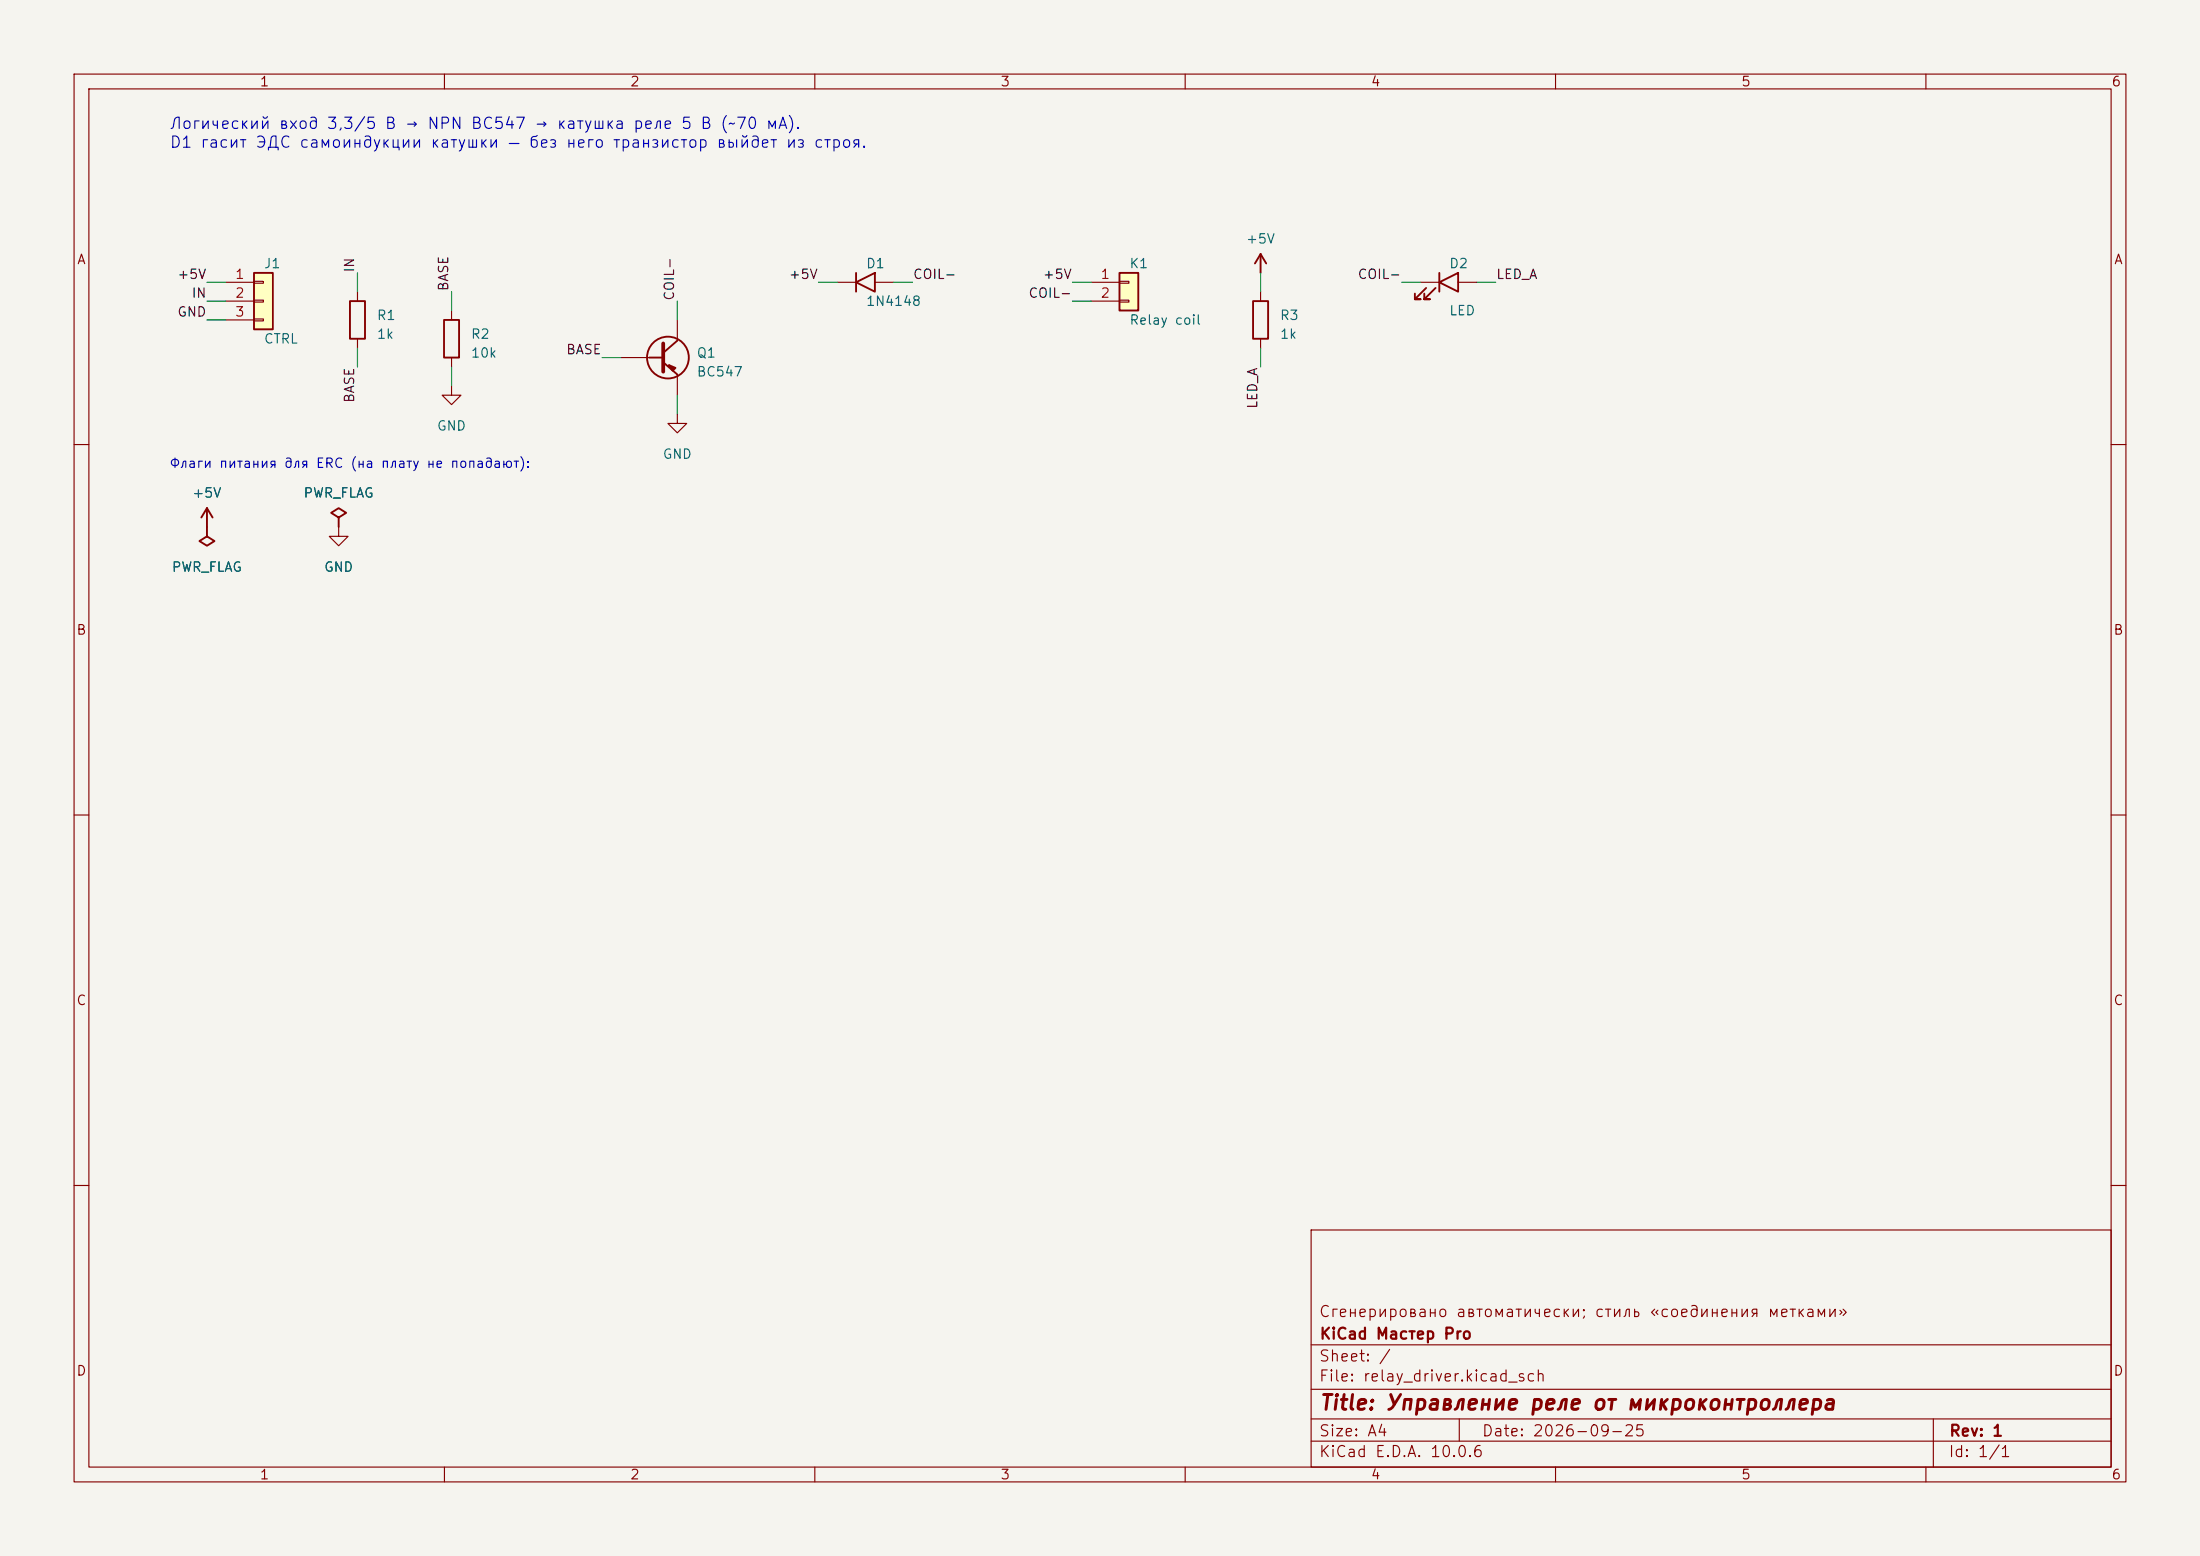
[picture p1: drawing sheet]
(kicad_sch (version 20231120) (generator "eeschema") (generator_version "8.0")
 (paper "A4")
 (title_block (title "Управление реле от микроконтроллера") (date "2026-09-25") (rev "1") (company "KiCad Мастер Pro") (comment 1 "Сгенерировано автоматически; стиль «соединения метками»"))
 (lib_symbols (symbol "KiCadMaster:Conn_01x03" (pin_numbers) (pin_names (offset 0) hide) (exclude_from_sim no) (in_bom yes) (on_board yes) (property "Reference" "J" (at 0 5.08 0) (effects (font (size 1.27 1.27)))) (property "Value" "Conn_01x03" (at 0 -5.08 0) (effects (font (size 1.27 1.27)))) (property "Footprint" "" (at 0 0 0) (effects (font (size 1.27 1.27)) hide)) (property "Datasheet" "~" (at 0 0 0) (effects (font (size 1.27 1.27)) hide)) (property "Description" "Разъём" (at 0 0 0) (effects (font (size 1.27 1.27)) hide)) (symbol "Conn_01x03_0_1" (rectangle (start -1.27 3.81) (end 1.27 -3.81) (stroke (width 0.254) (type default)) (fill (type background))) (rectangle (start -1.27 2.667) (end 0 2.413) (stroke (width 0.1524) (type default)) (fill (type none))) (rectangle (start -1.27 0.127) (end 0 -0.127) (stroke (width 0.1524) (type default)) (fill (type none))) (rectangle (start -1.27 -2.413) (end 0 -2.667) (stroke (width 0.1524) (type default)) (fill (type none)))) (symbol "Conn_01x03_1_1" (pin passive line (at -5.08 2.54 0) (length 3.81) (name "Pin_1" (effects (font (size 1.27 1.27)))) (number "1" (effects (font (size 1.27 1.27))))) (pin passive line (at -5.08 0 0) (length 3.81) (name "Pin_2" (effects (font (size 1.27 1.27)))) (number "2" (effects (font (size 1.27 1.27))))) (pin passive line (at -5.08 -2.54 0) (length 3.81) (name "Pin_3" (effects (font (size 1.27 1.27)))) (number "3" (effects (font (size 1.27 1.27))))))) (symbol "KiCadMaster:R" (pin_numbers hide) (pin_names (offset 0) hide) (exclude_from_sim no) (in_bom yes) (on_board yes) (property "Reference" "R" (at 2.54 0.635 0) (effects (font (size 1.27 1.27)))) (property "Value" "R" (at 2.54 -1.905 0) (effects (font (size 1.27 1.27)))) (property "Footprint" "" (at 0 0 0) (effects (font (size 1.27 1.27)) hide)) (property "Datasheet" "~" (at 0 0 0) (effects (font (size 1.27 1.27)) hide)) (property "Description" "Резистор" (at 0 0 0) (effects (font (size 1.27 1.27)) hide)) (symbol "R_0_1" (rectangle (start -1.016 -2.54) (end 1.016 2.54) (stroke (width 0.254) (type default)) (fill (type none)))) (symbol "R_1_1" (pin passive line (at 0 3.81 270) (length 1.27) (name "~" (effects (font (size 1.27 1.27)))) (number "1" (effects (font (size 1.27 1.27))))) (pin passive line (at 0 -3.81 90) (length 1.27) (name "~" (effects (font (size 1.27 1.27)))) (number "2" (effects (font (size 1.27 1.27))))))) (symbol "KiCadMaster:Q_NPN_CBE" (pin_numbers hide) (pin_names (offset 0) hide) (exclude_from_sim no) (in_bom yes) (on_board yes) (property "Reference" "Q" (at 5.08 0.635 0) (effects (font (size 1.27 1.27)))) (property "Value" "Q_NPN_CBE" (at 5.08 -1.905 0) (effects (font (size 1.27 1.27)))) (property "Footprint" "" (at 0 0 0) (effects (font (size 1.27 1.27)) hide)) (property "Datasheet" "~" (at 0 0 0) (effects (font (size 1.27 1.27)) hide)) (property "Description" "NPN-транзистор (1=C, 2=B, 3=E), напр. BC547" (at 0 0 0) (effects (font (size 1.27 1.27)) hide)) (symbol "Q_NPN_CBE_0_1" (circle (center 1.27 0) (radius 2.8194) (stroke (width 0.254) (type default)) (fill (type none))) (polyline (pts (xy 0.635 1.905) (xy 0.635 -1.905)) (stroke (width 0.508) (type default)) (fill (type none))) (polyline (pts (xy -1.27 0) (xy 0.635 0)) (stroke (width 0.254) (type default)) (fill (type none))) (polyline (pts (xy 0.635 0.635) (xy 2.54 2.286)) (stroke (width 0.254) (type default)) (fill (type none))) (polyline (pts (xy 0.635 -0.635) (xy 2.54 -2.286)) (stroke (width 0.254) (type default)) (fill (type none))) (polyline (pts (xy 1.905 -1.778) (xy 2.286 -1.397) (xy 1.397 -1.016) (xy 1.905 -1.778)) (stroke (width 0.254) (type default)) (fill (type outline)))) (symbol "Q_NPN_CBE_1_1" (pin passive line (at 2.54 5.08 270) (length 2.794) (name "C" (effects (font (size 1.27 1.27)))) (number "1" (effects (font (size 1.27 1.27))))) (pin passive line (at -5.08 0 0) (length 3.81) (name "B" (effects (font (size 1.27 1.27)))) (number "2" (effects (font (size 1.27 1.27))))) (pin passive line (at 2.54 -5.08 90) (length 2.794) (name "E" (effects (font (size 1.27 1.27)))) (number "3" (effects (font (size 1.27 1.27))))))) (symbol "KiCadMaster:D" (pin_numbers hide) (pin_names (offset 0) hide) (exclude_from_sim no) (in_bom yes) (on_board yes) (property "Reference" "D" (at 0 2.54 0) (effects (font (size 1.27 1.27)))) (property "Value" "D" (at 0 -2.54 0) (effects (font (size 1.27 1.27)))) (property "Footprint" "" (at 0 0 0) (effects (font (size 1.27 1.27)) hide)) (property "Datasheet" "~" (at 0 0 0) (effects (font (size 1.27 1.27)) hide)) (property "Description" "Диод" (at 0 0 0) (effects (font (size 1.27 1.27)) hide)) (symbol "D_0_1" (polyline (pts (xy 1.27 1.27) (xy 1.27 -1.27) (xy -1.27 0) (xy 1.27 1.27)) (stroke (width 0.254) (type default)) (fill (type none))) (polyline (pts (xy -1.27 1.27) (xy -1.27 -1.27)) (stroke (width 0.254) (type default)) (fill (type none)))) (symbol "D_1_1" (pin passive line (at -3.81 0 0) (length 2.54) (name "K" (effects (font (size 1.27 1.27)))) (number "1" (effects (font (size 1.27 1.27))))) (pin passive line (at 3.81 0 180) (length 2.54) (name "A" (effects (font (size 1.27 1.27)))) (number "2" (effects (font (size 1.27 1.27))))))) (symbol "KiCadMaster:Conn_01x02" (pin_numbers) (pin_names (offset 0) hide) (exclude_from_sim no) (in_bom yes) (on_board yes) (property "Reference" "J" (at 0 5.08 0) (effects (font (size 1.27 1.27)))) (property "Value" "Conn_01x02" (at 0 -2.54 0) (effects (font (size 1.27 1.27)))) (property "Footprint" "" (at 0 0 0) (effects (font (size 1.27 1.27)) hide)) (property "Datasheet" "~" (at 0 0 0) (effects (font (size 1.27 1.27)) hide)) (property "Description" "Разъём" (at 0 0 0) (effects (font (size 1.27 1.27)) hide)) (symbol "Conn_01x02_0_1" (rectangle (start -1.27 3.81) (end 1.27 -1.27) (stroke (width 0.254) (type default)) (fill (type background))) (rectangle (start -1.27 2.667) (end 0 2.413) (stroke (width 0.1524) (type default)) (fill (type none))) (rectangle (start -1.27 0.127) (end 0 -0.127) (stroke (width 0.1524) (type default)) (fill (type none)))) (symbol "Conn_01x02_1_1" (pin passive line (at -5.08 2.54 0) (length 3.81) (name "Pin_1" (effects (font (size 1.27 1.27)))) (number "1" (effects (font (size 1.27 1.27))))) (pin passive line (at -5.08 0 0) (length 3.81) (name "Pin_2" (effects (font (size 1.27 1.27)))) (number "2" (effects (font (size 1.27 1.27))))))) (symbol "KiCadMaster:LED" (pin_numbers hide) (pin_names (offset 0) hide) (exclude_from_sim no) (in_bom yes) (on_board yes) (property "Reference" "D" (at 0 2.54 0) (effects (font (size 1.27 1.27)))) (property "Value" "LED" (at 0 -3.81 0) (effects (font (size 1.27 1.27)))) (property "Footprint" "" (at 0 0 0) (effects (font (size 1.27 1.27)) hide)) (property "Datasheet" "~" (at 0 0 0) (effects (font (size 1.27 1.27)) hide)) (property "Description" "Светодиод" (at 0 0 0) (effects (font (size 1.27 1.27)) hide)) (symbol "LED_0_1" (polyline (pts (xy 1.27 1.27) (xy 1.27 -1.27) (xy -1.27 0) (xy 1.27 1.27)) (stroke (width 0.254) (type default)) (fill (type none))) (polyline (pts (xy -1.27 1.27) (xy -1.27 -1.27)) (stroke (width 0.254) (type default)) (fill (type none))) (polyline (pts (xy -3.048 -0.762) (xy -4.572 -2.286) (xy -3.81 -2.286) (xy -4.572 -2.286) (xy -4.572 -1.524)) (stroke (width 0.254) (type default)) (fill (type none))) (polyline (pts (xy -1.778 -0.762) (xy -3.302 -2.286) (xy -2.54 -2.286) (xy -3.302 -2.286) (xy -3.302 -1.524)) (stroke (width 0.254) (type default)) (fill (type none)))) (symbol "LED_1_1" (pin passive line (at -3.81 0 0) (length 2.54) (name "K" (effects (font (size 1.27 1.27)))) (number "1" (effects (font (size 1.27 1.27))))) (pin passive line (at 3.81 0 180) (length 2.54) (name "A" (effects (font (size 1.27 1.27)))) (number "2" (effects (font (size 1.27 1.27))))))) (symbol "KiCadMaster:GND" (power) (pin_numbers hide) (pin_names (offset 0) hide) (exclude_from_sim no) (in_bom yes) (on_board yes) (property "Reference" "#PWR" (at 0 -6.35 0) (effects (font (size 1.27 1.27)) hide)) (property "Value" "GND" (at 0 -3.81 0) (effects (font (size 1.27 1.27)))) (property "Footprint" "" (at 0 0 0) (effects (font (size 1.27 1.27)) hide)) (property "Datasheet" "~" (at 0 0 0) (effects (font (size 1.27 1.27)) hide)) (property "Description" "Символ питания: GND" (at 0 0 0) (effects (font (size 1.27 1.27)) hide)) (symbol "GND_0_1" (polyline (pts (xy 0 0) (xy 0 -1.27) (xy 1.27 -1.27) (xy 0 -2.54) (xy -1.27 -1.27) (xy 0 -1.27)) (stroke (width 0) (type default)) (fill (type none)))) (symbol "GND_1_1" (pin power_in line (at 0 0 270) (length 0) hide (name "GND" (effects (font (size 1.27 1.27)))) (number "1" (effects (font (size 1.27 1.27))))))) (symbol "KiCadMaster:+5V" (power) (pin_numbers hide) (pin_names (offset 0) hide) (exclude_from_sim no) (in_bom yes) (on_board yes) (property "Reference" "#PWR" (at 0 -3.81 0) (effects (font (size 1.27 1.27)) hide)) (property "Value" "+5V" (at 0 3.556 0) (effects (font (size 1.27 1.27)))) (property "Footprint" "" (at 0 0 0) (effects (font (size 1.27 1.27)) hide)) (property "Datasheet" "~" (at 0 0 0) (effects (font (size 1.27 1.27)) hide)) (property "Description" "Символ питания: +5V" (at 0 0 0) (effects (font (size 1.27 1.27)) hide)) (symbol "+5V_0_1" (polyline (pts (xy -0.762 1.27) (xy 0 2.54)) (stroke (width 0.254) (type default)) (fill (type none))) (polyline (pts (xy 0 0) (xy 0 2.54)) (stroke (width 0.254) (type default)) (fill (type none))) (polyline (pts (xy 0 2.54) (xy 0.762 1.27)) (stroke (width 0.254) (type default)) (fill (type none)))) (symbol "+5V_1_1" (pin power_in line (at 0 0 90) (length 0) hide (name "+5V" (effects (font (size 1.27 1.27)))) (number "1" (effects (font (size 1.27 1.27))))))) (symbol "KiCadMaster:PWR_FLAG" (power) (pin_numbers hide) (pin_names (offset 0) hide) (exclude_from_sim no) (in_bom yes) (on_board yes) (property "Reference" "#FLG" (at 0 1.905 0) (effects (font (size 1.27 1.27)) hide)) (property "Value" "PWR_FLAG" (at 0 3.81 0) (effects (font (size 1.27 1.27)))) (property "Footprint" "" (at 0 0 0) (effects (font (size 1.27 1.27)) hide)) (property "Datasheet" "~" (at 0 0 0) (effects (font (size 1.27 1.27)) hide)) (property "Description" "Флаг: цепь запитана извне (для ERC)" (at 0 0 0) (effects (font (size 1.27 1.27)) hide)) (symbol "PWR_FLAG_0_1" (polyline (pts (xy 0 0) (xy 0 1.27) (xy -1.016 1.905) (xy 0 2.54) (xy 1.016 1.905) (xy 0 1.27)) (stroke (width 0.254) (type default)) (fill (type none)))) (symbol "PWR_FLAG_1_1" (pin power_out line (at 0 0 90) (length 0) hide (name "pwr" (effects (font (size 1.27 1.27)))) (number "1" (effects (font (size 1.27 1.27))))))))
 (symbol (lib_id "KiCadMaster:Conn_01x03") (at 35.56 40.64 0) (unit 1) (exclude_from_sim no) (in_bom yes) (on_board yes) (dnp no) (property "Reference" "J1" (at 35.56 35.56 0) (effects (font (size 1.27 1.27)) (justify left))) (property "Value" "CTRL" (at 35.56 45.72 0) (effects (font (size 1.27 1.27)) (justify left))) (property "Footprint" "Connector_PinHeader_2.54mm:PinHeader_1x03_P2.54mm_Vertical" (at 35.56 40.64 0) (effects (font (size 1.27 1.27)) hide)) (property "Datasheet" "~" (at 35.56 40.64 0) (effects (font (size 1.27 1.27)) hide)) (property "Description" "1 = +5V, 2 = сигнал, 3 = GND" (at 35.56 40.64 0) (effects (font (size 1.27 1.27)) hide)) (pin "1") (pin "2") (pin "3"))
 (wire (pts (xy 30.48 38.1) (xy 27.94 38.1)) (stroke (width 0) (type default)))
 (label "+5V" (at 27.94 38.1 180) (fields_autoplaced yes) (effects (font (size 1.27 1.27)) (justify right bottom)))
 (wire (pts (xy 30.48 40.64) (xy 27.94 40.64)) (stroke (width 0) (type default)))
 (label "IN" (at 27.94 40.64 180) (fields_autoplaced yes) (effects (font (size 1.27 1.27)) (justify right bottom)))
 (wire (pts (xy 30.48 43.18) (xy 27.94 43.18)) (stroke (width 0) (type default)))
 (label "GND" (at 27.94 43.18 180) (fields_autoplaced yes) (effects (font (size 1.27 1.27)) (justify right bottom)))
 (symbol (lib_id "KiCadMaster:R") (at 48.26 43.18 0) (unit 1) (exclude_from_sim no) (in_bom yes) (on_board yes) (dnp no) (property "Reference" "R1" (at 50.8 42.545 0) (effects (font (size 1.27 1.27)) (justify left))) (property "Value" "1k" (at 50.8 45.085 0) (effects (font (size 1.27 1.27)) (justify left))) (property "Footprint" "Resistor_SMD:R_0805_2012Metric" (at 48.26 43.18 0) (effects (font (size 1.27 1.27)) hide)) (property "Datasheet" "~" (at 48.26 43.18 0) (effects (font (size 1.27 1.27)) hide)) (property "Description" "Ток базы ≈ 3–4 мА" (at 48.26 43.18 0) (effects (font (size 1.27 1.27)) hide)) (pin "1") (pin "2"))
 (wire (pts (xy 48.26 39.37) (xy 48.26 36.83)) (stroke (width 0) (type default)))
 (label "IN" (at 48.26 36.83 90) (fields_autoplaced yes) (effects (font (size 1.27 1.27)) (justify left bottom)))
 (wire (pts (xy 48.26 46.99) (xy 48.26 49.53)) (stroke (width 0) (type default)))
 (label "BASE" (at 48.26 49.53 270) (fields_autoplaced yes) (effects (font (size 1.27 1.27)) (justify right bottom)))
 (symbol (lib_id "KiCadMaster:R") (at 60.96 45.72 0) (unit 1) (exclude_from_sim no) (in_bom yes) (on_board yes) (dnp no) (property "Reference" "R2" (at 63.5 45.085 0) (effects (font (size 1.27 1.27)) (justify left))) (property "Value" "10k" (at 63.5 47.625 0) (effects (font (size 1.27 1.27)) (justify left))) (property "Footprint" "Resistor_SMD:R_0805_2012Metric" (at 60.96 45.72 0) (effects (font (size 1.27 1.27)) hide)) (property "Datasheet" "~" (at 60.96 45.72 0) (effects (font (size 1.27 1.27)) hide)) (property "Description" "Закрывает транзистор при отключённом входе" (at 60.96 45.72 0) (effects (font (size 1.27 1.27)) hide)) (pin "1") (pin "2"))
 (wire (pts (xy 60.96 41.91) (xy 60.96 39.37)) (stroke (width 0) (type default)))
 (label "BASE" (at 60.96 39.37 90) (fields_autoplaced yes) (effects (font (size 1.27 1.27)) (justify left bottom)))
 (wire (pts (xy 60.96 49.53) (xy 60.96 52.07)) (stroke (width 0) (type default)))
 (symbol (lib_id "KiCadMaster:GND") (at 60.96 52.07 0) (unit 1) (exclude_from_sim no) (in_bom yes) (on_board yes) (dnp no) (property "Reference" "#PWR01" (at 60.96 52.07 0) (effects (font (size 1.27 1.27)) hide)) (property "Value" "GND" (at 60.96 57.47 0) (effects (font (size 1.27 1.27)))) (property "Footprint" "" (at 60.96 52.07 0) (effects (font (size 1.27 1.27)) hide)) (property "Datasheet" "" (at 60.96 52.07 0) (effects (font (size 1.27 1.27)) hide)) (property "Description" "" (at 60.96 52.07 0) (effects (font (size 1.27 1.27)) hide)) (pin "1"))
 (symbol (lib_id "KiCadMaster:Q_NPN_CBE") (at 88.9 48.26 0) (unit 1) (exclude_from_sim no) (in_bom yes) (on_board yes) (dnp no) (property "Reference" "Q1" (at 93.98 47.625 0) (effects (font (size 1.27 1.27)) (justify left))) (property "Value" "BC547" (at 93.98 50.165 0) (effects (font (size 1.27 1.27)) (justify left))) (property "Footprint" "Package_TO_SOT_THT:TO-92_Inline" (at 88.9 48.26 0) (effects (font (size 1.27 1.27)) hide)) (property "Datasheet" "~" (at 88.9 48.26 0) (effects (font (size 1.27 1.27)) hide)) (property "Description" "Ключ" (at 88.9 48.26 0) (effects (font (size 1.27 1.27)) hide)) (pin "1") (pin "2") (pin "3"))
 (wire (pts (xy 91.44 43.18) (xy 91.44 40.64)) (stroke (width 0) (type default)))
 (label "COIL-" (at 91.44 40.64 90) (fields_autoplaced yes) (effects (font (size 1.27 1.27)) (justify left bottom)))
 (wire (pts (xy 83.82 48.26) (xy 81.28 48.26)) (stroke (width 0) (type default)))
 (label "BASE" (at 81.28 48.26 180) (fields_autoplaced yes) (effects (font (size 1.27 1.27)) (justify right bottom)))
 (wire (pts (xy 91.44 53.34) (xy 91.44 55.88)) (stroke (width 0) (type default)))
 (symbol (lib_id "KiCadMaster:GND") (at 91.44 55.88 0) (unit 1) (exclude_from_sim no) (in_bom yes) (on_board yes) (dnp no) (property "Reference" "#PWR02" (at 91.44 55.88 0) (effects (font (size 1.27 1.27)) hide)) (property "Value" "GND" (at 91.44 61.28 0) (effects (font (size 1.27 1.27)))) (property "Footprint" "" (at 91.44 55.88 0) (effects (font (size 1.27 1.27)) hide)) (property "Datasheet" "" (at 91.44 55.88 0) (effects (font (size 1.27 1.27)) hide)) (property "Description" "" (at 91.44 55.88 0) (effects (font (size 1.27 1.27)) hide)) (pin "1"))
 (symbol (lib_id "KiCadMaster:D") (at 116.84 38.1 0) (unit 1) (exclude_from_sim no) (in_bom yes) (on_board yes) (dnp no) (property "Reference" "D1" (at 116.84 35.56 0) (effects (font (size 1.27 1.27)) (justify left))) (property "Value" "1N4148" (at 116.84 40.64 0) (effects (font (size 1.27 1.27)) (justify left))) (property "Footprint" "Diode_THT:D_DO-35_SOD27_P7.62mm_Horizontal" (at 116.84 38.1 0) (effects (font (size 1.27 1.27)) hide)) (property "Datasheet" "~" (at 116.84 38.1 0) (effects (font (size 1.27 1.27)) hide)) (property "Description" "Защитный диод (катод к +5V)" (at 116.84 38.1 0) (effects (font (size 1.27 1.27)) hide)) (pin "1") (pin "2"))
 (wire (pts (xy 113.03 38.1) (xy 110.49 38.1)) (stroke (width 0) (type default)))
 (label "+5V" (at 110.49 38.1 180) (fields_autoplaced yes) (effects (font (size 1.27 1.27)) (justify right bottom)))
 (wire (pts (xy 120.65 38.1) (xy 123.19 38.1)) (stroke (width 0) (type default)))
 (label "COIL-" (at 123.19 38.1 0) (fields_autoplaced yes) (effects (font (size 1.27 1.27)) (justify left bottom)))
 (symbol (lib_id "KiCadMaster:Conn_01x02") (at 152.4 40.64 0) (unit 1) (exclude_from_sim no) (in_bom yes) (on_board yes) (dnp no) (property "Reference" "K1" (at 152.4 35.56 0) (effects (font (size 1.27 1.27)) (justify left))) (property "Value" "Relay coil" (at 152.4 43.18 0) (effects (font (size 1.27 1.27)) (justify left))) (property "Footprint" "Connector_PinHeader_2.54mm:PinHeader_1x02_P2.54mm_Vertical" (at 152.4 40.64 0) (effects (font (size 1.27 1.27)) hide)) (property "Datasheet" "~" (at 152.4 40.64 0) (effects (font (size 1.27 1.27)) hide)) (property "Description" "Катушка реле (или модуль реле)" (at 152.4 40.64 0) (effects (font (size 1.27 1.27)) hide)) (pin "1") (pin "2"))
 (wire (pts (xy 147.32 38.1) (xy 144.78 38.1)) (stroke (width 0) (type default)))
 (label "+5V" (at 144.78 38.1 180) (fields_autoplaced yes) (effects (font (size 1.27 1.27)) (justify right bottom)))
 (wire (pts (xy 147.32 40.64) (xy 144.78 40.64)) (stroke (width 0) (type default)))
 (label "COIL-" (at 144.78 40.64 180) (fields_autoplaced yes) (effects (font (size 1.27 1.27)) (justify right bottom)))
 (symbol (lib_id "KiCadMaster:R") (at 170.18 43.18 0) (unit 1) (exclude_from_sim no) (in_bom yes) (on_board yes) (dnp no) (property "Reference" "R3" (at 172.72 42.545 0) (effects (font (size 1.27 1.27)) (justify left))) (property "Value" "1k" (at 172.72 45.085 0) (effects (font (size 1.27 1.27)) (justify left))) (property "Footprint" "Resistor_SMD:R_0805_2012Metric" (at 170.18 43.18 0) (effects (font (size 1.27 1.27)) hide)) (property "Datasheet" "~" (at 170.18 43.18 0) (effects (font (size 1.27 1.27)) hide)) (property "Description" "Индикатор" (at 170.18 43.18 0) (effects (font (size 1.27 1.27)) hide)) (pin "1") (pin "2"))
 (wire (pts (xy 170.18 39.37) (xy 170.18 36.83)) (stroke (width 0) (type default)))
 (symbol (lib_id "KiCadMaster:+5V") (at 170.18 36.83 0) (unit 1) (exclude_from_sim no) (in_bom yes) (on_board yes) (dnp no) (property "Reference" "#PWR03" (at 170.18 36.83 0) (effects (font (size 1.27 1.27)) hide)) (property "Value" "+5V" (at 170.18 32.23 0) (effects (font (size 1.27 1.27)))) (property "Footprint" "" (at 170.18 36.83 0) (effects (font (size 1.27 1.27)) hide)) (property "Datasheet" "" (at 170.18 36.83 0) (effects (font (size 1.27 1.27)) hide)) (property "Description" "" (at 170.18 36.83 0) (effects (font (size 1.27 1.27)) hide)) (pin "1"))
 (wire (pts (xy 170.18 46.99) (xy 170.18 49.53)) (stroke (width 0) (type default)))
 (label "LED_A" (at 170.18 49.53 270) (fields_autoplaced yes) (effects (font (size 1.27 1.27)) (justify right bottom)))
 (symbol (lib_id "KiCadMaster:LED") (at 195.58 38.1 0) (unit 1) (exclude_from_sim no) (in_bom yes) (on_board yes) (dnp no) (property "Reference" "D2" (at 195.58 35.56 0) (effects (font (size 1.27 1.27)) (justify left))) (property "Value" "LED" (at 195.58 41.91 0) (effects (font (size 1.27 1.27)) (justify left))) (property "Footprint" "LED_SMD:LED_0805_2012Metric" (at 195.58 38.1 0) (effects (font (size 1.27 1.27)) hide)) (property "Datasheet" "~" (at 195.58 38.1 0) (effects (font (size 1.27 1.27)) hide)) (property "Description" "Горит при включённом реле" (at 195.58 38.1 0) (effects (font (size 1.27 1.27)) hide)) (pin "1") (pin "2"))
 (wire (pts (xy 191.77 38.1) (xy 189.23 38.1)) (stroke (width 0) (type default)))
 (label "COIL-" (at 189.23 38.1 180) (fields_autoplaced yes) (effects (font (size 1.27 1.27)) (justify right bottom)))
 (wire (pts (xy 199.39 38.1) (xy 201.93 38.1)) (stroke (width 0) (type default)))
 (label "LED_A" (at 201.93 38.1 0) (fields_autoplaced yes) (effects (font (size 1.27 1.27)) (justify left bottom)))
 (text "Флаги питания для ERC (на плату не попадают):" (exclude_from_sim no) (at 22.86 63.5 0) (effects (font (size 1.27 1.27)) (justify left bottom)))
 (symbol (lib_id "KiCadMaster:+5V") (at 27.94 71.12 0) (unit 1) (exclude_from_sim no) (in_bom yes) (on_board yes) (dnp no) (property "Reference" "#PWR04" (at 27.94 71.12 0) (effects (font (size 1.27 1.27)) hide)) (property "Value" "+5V" (at 27.94 66.52 0) (effects (font (size 1.27 1.27)))) (property "Footprint" "" (at 27.94 71.12 0) (effects (font (size 1.27 1.27)) hide)) (property "Datasheet" "" (at 27.94 71.12 0) (effects (font (size 1.27 1.27)) hide)) (property "Description" "" (at 27.94 71.12 0) (effects (font (size 1.27 1.27)) hide)) (pin "1"))
 (symbol (lib_id "KiCadMaster:PWR_FLAG") (at 27.94 71.12 180) (unit 1) (exclude_from_sim no) (in_bom yes) (on_board yes) (dnp no) (property "Reference" "#FLG05" (at 27.94 71.12 0) (effects (font (size 1.27 1.27)) hide)) (property "Value" "PWR_FLAG" (at 27.94 76.52 0) (effects (font (size 1.27 1.27)))) (property "Footprint" "" (at 27.94 71.12 0) (effects (font (size 1.27 1.27)) hide)) (property "Datasheet" "" (at 27.94 71.12 0) (effects (font (size 1.27 1.27)) hide)) (property "Description" "" (at 27.94 71.12 0) (effects (font (size 1.27 1.27)) hide)) (pin "1"))
 (symbol (lib_id "KiCadMaster:GND") (at 45.72 71.12 0) (unit 1) (exclude_from_sim no) (in_bom yes) (on_board yes) (dnp no) (property "Reference" "#PWR06" (at 45.72 71.12 0) (effects (font (size 1.27 1.27)) hide)) (property "Value" "GND" (at 45.72 76.52 0) (effects (font (size 1.27 1.27)))) (property "Footprint" "" (at 45.72 71.12 0) (effects (font (size 1.27 1.27)) hide)) (property "Datasheet" "" (at 45.72 71.12 0) (effects (font (size 1.27 1.27)) hide)) (property "Description" "" (at 45.72 71.12 0) (effects (font (size 1.27 1.27)) hide)) (pin "1"))
 (symbol (lib_id "KiCadMaster:PWR_FLAG") (at 45.72 71.12 0) (unit 1) (exclude_from_sim no) (in_bom yes) (on_board yes) (dnp no) (property "Reference" "#FLG07" (at 45.72 71.12 0) (effects (font (size 1.27 1.27)) hide)) (property "Value" "PWR_FLAG" (at 45.72 66.52 0) (effects (font (size 1.27 1.27)))) (property "Footprint" "" (at 45.72 71.12 0) (effects (font (size 1.27 1.27)) hide)) (property "Datasheet" "" (at 45.72 71.12 0) (effects (font (size 1.27 1.27)) hide)) (property "Description" "" (at 45.72 71.12 0) (effects (font (size 1.27 1.27)) hide)) (pin "1"))
 (text "Логический вход 3,3/5 В → NPN BC547 → катушка реле 5 В (~70 мА)." (exclude_from_sim no) (at 22.86 17.78 0) (effects (font (size 1.524 1.524)) (justify left bottom)))
 (text "D1 гасит ЭДС самоиндукции катушки — без него транзистор выйдет из строя." (exclude_from_sim no) (at 22.86 20.32 0) (effects (font (size 1.524 1.524)) (justify left bottom)))
 (sheet_instances (path "" (page "1"))))
